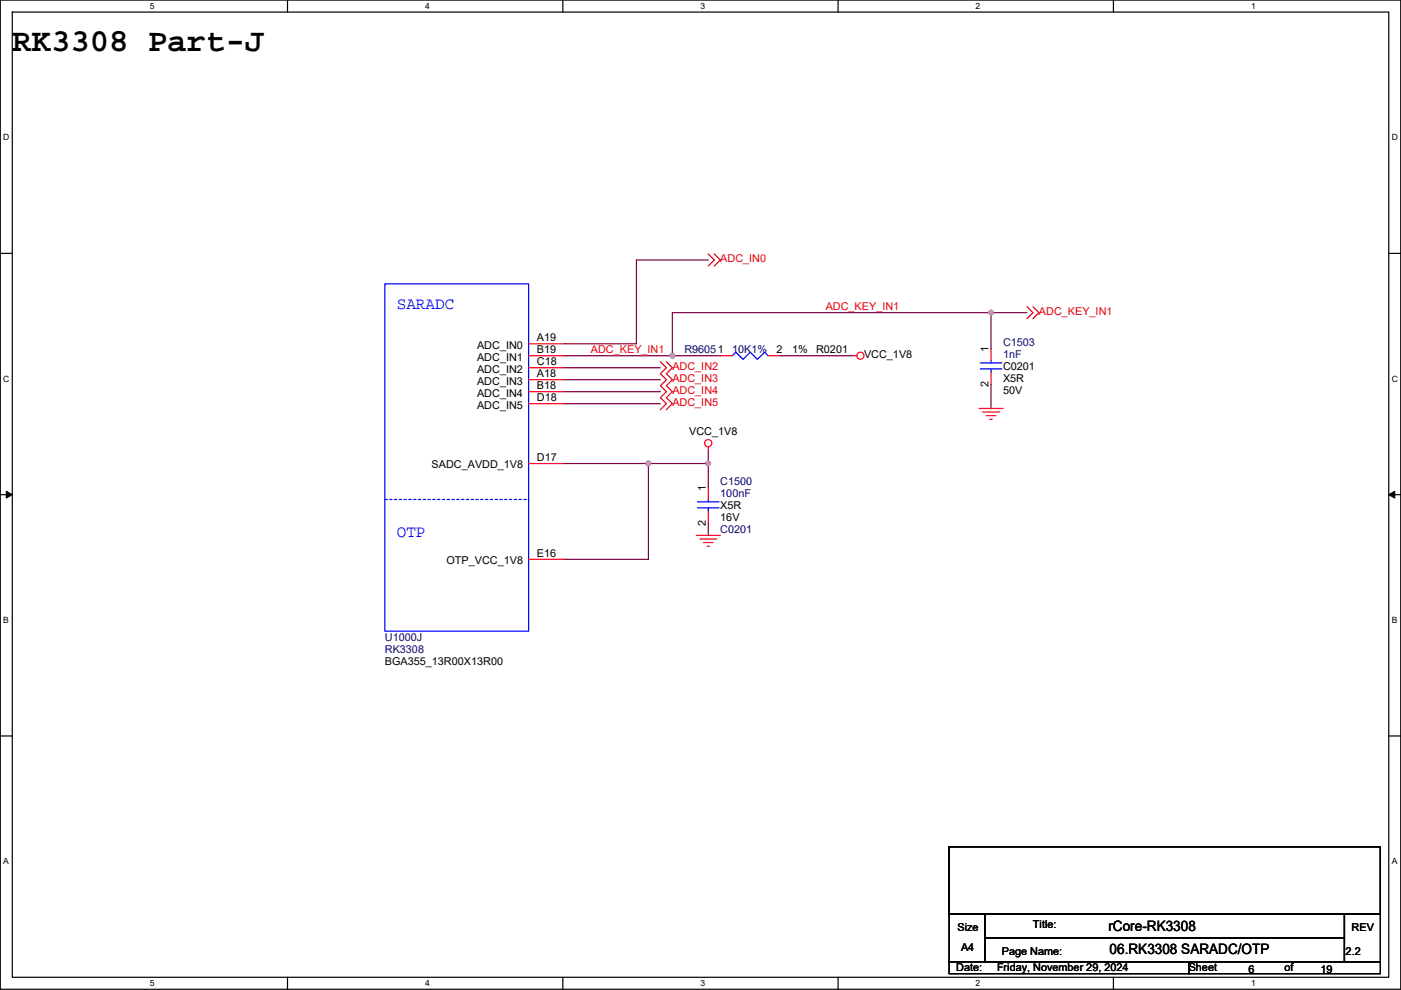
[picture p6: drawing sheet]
<svg xmlns="http://www.w3.org/2000/svg" width="297mm" height="210mm" viewBox="0 0 297 210" stroke-linecap="round" stroke-linejoin="round" font-family="sans-serif">
<path d="M.1 0h296.9v209.8h-296.9zM2.6 2.6h291.8v204.7h-291.8z" fill="none" stroke="#000" stroke-width=".25"/>
<g fill="#fff">
<path d="M31.8 .3h1v2h-1z"/>
<path d="M31.8 207.5h1v2.1h-1z"/>
</g>
<path d="M61 0v2.6M61 207.3v2.5" fill="none" stroke="#000" stroke-width=".25"/>
<g fill="#fff">
<path d="M90.1 .3h1v2h-1z"/>
<path d="M90.1 207.5h1v2.1h-1z"/>
</g>
<path d="M119.3 0v2.6M119.3 207.3v2.5" fill="none" stroke="#000" stroke-width=".25"/>
<g fill="#fff">
<path d="M148.5 .3h1v2h-1z"/>
<path d="M148.5 207.5h1v2.1h-1z"/>
</g>
<path d="M177.7 0v2.6M177.7 207.3v2.5" fill="none" stroke="#000" stroke-width=".25"/>
<g fill="#fff">
<path d="M206.9 .3h1v2h-1z"/>
<path d="M206.9 207.5h1v2.1h-1z"/>
</g>
<path d="M236.1 0v2.6M236.1 207.3v2.5" fill="none" stroke="#000" stroke-width=".25"/>
<g fill="#fff">
<path d="M265.2 .3h1v2h-1z"/>
<path d="M265.2 207.5h1v2.1h-1z"/>
<path d="M.7 28.2h1.3v2h-1.3z"/>
<path d="M295.1 28.2h1.3v2h-1.3z"/>
<path d="M.7 79.3h1.3v2.1h-1.3z"/>
<path d="M295.1 79.3h1.3v2.1h-1.3z"/>
</g>
<path d="M.1 53.7h2.5M294.4 53.7h2.6" fill="none" stroke="#000" stroke-width=".25"/>
<g fill="#fff">
<path d="M.7 130.5h1.2v2h-1.2z"/>
<path d="M295.1 130.5h1.2v2h-1.2z"/>
</g>
<path d="M.1 104.9h2.5M294.4 104.9h2.6" fill="none" stroke="#000" stroke-width=".25"/>
<path d="M1.3 104.2l1.3 .7-1.3 .7zM294.4 104.9l1.3-.7v1.4z" fill="#000" stroke="#000" stroke-width=".21"/>
<g fill="#fff">
<path d="M.7 181.7h1.2v2h-1.2z"/>
<path d="M295.1 181.7h1.2v2h-1.2z"/>
</g>
<path d="M.1 156.1h2.5M294.4 156.1h2.6M201.2 179.6h91.5v14.2h-91.5zM201.2 193.8h7.6v10.2h-7.6zM208.8 193.8h76.2v5.1h-76.2zM208.8 198.9h76.2v5.1h-76.2zM285 193.8h7.7v10.2h-7.7zM201.2 204h50.8v2.5h-50.8zM252 204h40.7v2.5h-40.7z" fill="none" stroke="#000" stroke-width=".25"/>
<g fill="none" stroke="#f00" stroke-width=".25">
<path d="M112.1 72.9h7.6M112.1 75.5h7.6M112.1 78h7.6M152.7 75.5h2.6M162.9 75.5h2.5M180.7 75.5h1M210.1 73.9v2.6M210.1 79v2.6M112.1 80.5h7.6M112.1 83.1h7.6M112.1 85.6h7.6M112.1 98.3h7.6"/>
<path d="M150.2 94.8v1M207.6 86.6h5.1M208.3 87.4h3.6M209.1 88.2h2M209.9 88.9h.5M112.1 118.6h7.6M147.6 113.6h5.1M148.4 114.3h3.6M149.2 115.1h2M149.9 115.8h.5M150.2 103.4v2.5M150.2 108.5v2.5"/>
<circle cx="182.4" cy="75.4" r=".76"/>
<circle cx="150.2" cy="94" r=".76"/>
</g>
<path d="M150.2 53.9l1.2 1.2-1.2 1.3M151.4 53.9l1.3 1.2-1.3 1.3M140 76.7l1.3 1.3-1.3 1.3 1.3 1.2-1.3 1.3 1.3 1.3-1.3 1.2 1.3 1.3-1.3 1.3M141.3 76.7l1.3 1.3-1.3 1.3 1.3 1.2-1.3 1.3 1.3 1.3-1.3 1.2 1.3 1.3-1.3 1.3M217.7 65l1.3 1.3-1.3 1.3M219 65l1.3 1.3-1.3 1.3" fill="none" stroke="#d50000" stroke-width=".25"/>
<path d="M81.6 60.2h30.5v73.7h-30.5zM155.3 75.5l.7-.8 1.5 1.5 1.6-1.5 1.5 1.5 1.5-1.5 .8 .8M207.8 78.3h4.6M207.8 77h4.6M210.1 76.5v.5M210.1 78.3v.7M147.9 107.7h4.6M147.9 106.4h4.6M150.2 105.9v.5M150.2 107.7v.8" fill="none" stroke="#00f" stroke-width=".25"/>
<path d="M81.6 105.9h30.5M112.1 105.9h.1" fill="none" stroke="#00f" stroke-width=".25" stroke-dasharray=".5 .5"/>
<g fill="none" stroke="#800040" stroke-width=".25">
<path d="M150.2 55.1h-15.3v17.8h-15.2M119.7 75.5h22.9M119.7 78h20.3M142.6 75.5h10.1M165.4 75.5h15.3M210.1 73.9v-7.6h-67.5v9.2M210.1 66.3h7.6M119.7 98.3h17.8M119.7 80.5h20.3M119.7 83.1h20.3M119.7 85.6h20.3M137.5 98.3v20.3h-17.8"/>
<path d="M137.5 98.3h12.7M150.2 95.8v2.5M150.2 98.3v5.1M210.1 81.6v5M150.2 111v2.6"/>
</g>
<g fill="#f0f" stroke="#f0f" stroke-width=".25">
<circle cx="150.2" cy="98.3" r=".5"/>
<circle cx="137.5" cy="98.3" r=".5"/>
<circle cx="210.1" cy="66.3" r=".5"/>
<circle cx="142.5" cy="75.4" r=".5"/>
</g>
<text font-size="6.9" x="2.6" y="10.8">RK3308 Part-J</text>
<g font-size="3.6" fill="#00f">
<text x="84.1" y="65.6">SARADC</text>
<text x="84.1" y="113.9">OTP</text>
</g>
<g font-size="3">
<text x="235" y="197.6">rCore-RK3308</text>
<text x="235.3" y="202.4">06.RK3308 SARADC/OTP</text>
</g>
<g font-size="2.3" fill="#d50000">
<text x="152.7" y="55.7">ADC_IN0</text>
<text x="220.3" y="66.8">ADC_KEY_IN1</text>
<text x="142.6" y="78.5">ADC_IN2</text>
<text x="142.6" y="81.1">ADC_IN3</text>
<text x="142.6" y="83.6">ADC_IN4</text>
<text x="142.6" y="86.1">ADC_IN5</text>
</g>
<g font-size="2.3" fill="#f00">
<text x="175.1" y="65.7">ADC_KEY_IN1</text>
<text x="125.3" y="74.8">ADC_KEY_IN1</text>
</g>
<g font-size="2.3">
<text x="101.2" y="74">ADC_IN0</text>
<text x="101.2" y="76.5">ADC_IN1</text>
<text x="113.9" y="72.4">A19</text>
<text x="113.9" y="74.9">B19</text>
<text x="113.9" y="77.5">C18</text>
<text x="164.7" y="74.9">2</text>
<text x="168" y="75">1%</text>
<text x="173" y="75">R0201</text>
<text x="183.2" y="76">VCC_1V8</text>
<text x="209.6" y="74.7" transform="rotate(-90 209.6 74.7)">1</text>
<text x="101.2" y="79">ADC_IN2</text>
<text x="101.2" y="81.6">ADC_IN3</text>
<text x="113.9" y="80">A18</text>
<text x="113.9" y="82.5">B18</text>
<text x="209.6" y="82.1" transform="rotate(-90 209.6 82.1)">2</text>
<text x="212.7" y="78.5">C0201</text>
<text x="212.7" y="81.1">X5R</text>
<text x="212.7" y="83.6">50V</text>
<text x="101.2" y="84.1">ADC_IN4</text>
<text x="101.2" y="86.7">ADC_IN5</text>
<text x="113.9" y="85.1">D18</text>
<text x="146.1" y="92.2">VCC_1V8</text>
<text x="91.5" y="99.4">SADC_AVDD_1V8</text>
<text x="113.9" y="97.8">D17</text>
<text x="149.6" y="104.2" transform="rotate(-90 149.6 104.2)">1</text>
<text x="152.7" y="108">X5R</text>
<text x="149.6" y="111.5" transform="rotate(-90 149.6 111.5)">2</text>
<text x="152.7" y="110.5">16V</text>
<text x="94.7" y="119.7">OTP_VCC_1V8</text>
<text x="113.9" y="118.1">E16</text>
<text x="81.6" y="141">BGA355_13R00X13R00</text>
<text x="203" y="197.4">Size</text>
<text x="219" y="196.9">Title:</text>
<text x="286.6" y="197.4">REV</text>
<text x="203.8" y="201.7">A4</text>
<text x="212.4" y="202.5">Page Name:</text>
<text x="285.3" y="202.5">2.2</text>
<text x="202.8" y="206">Date:</text>
<text x="211.4" y="206">Friday, November 29, 2024</text>
<text x="252" y="206">Sheet</text>
<text x="264.7" y="206.3">6</text>
<text x="272.3" y="206">of</text>
<text x="280" y="206.3">19</text>
</g>
<g font-size="2.3" fill="#000080">
<text x="145.1" y="75">R96051</text>
<text x="155.3" y="75">10K1%</text>
<text x="212.7" y="73.4">C1503</text>
<text x="212.7" y="76">1nF</text>
<text x="152.7" y="102.9">C1500</text>
<text x="152.7" y="105.5">100nF</text>
<text x="152.7" y="113.1">C0201</text>
<text x="81.6" y="135.9">U1000J</text>
<text x="81.6" y="138.5">RK3308</text>
</g>
<g font-size="1.8">
<text x="31.8" y="1.9">5</text>
<text x="90.1" y="1.9">4</text>
<text x="148.5" y="1.9">3</text>
<text x="206.9" y="1.9">2</text>
<text x="265.2" y="1.9">1</text>
<text x=".7" y="29.8">D</text>
<text x="295.1" y="29.8">D</text>
<text x=".7" y="81">C</text>
<text x="295.1" y="81">C</text>
<text x=".7" y="132.1">B</text>
<text x="295.1" y="132.1">B</text>
<text x=".7" y="183.3">A</text>
<text x="295.1" y="183.3">A</text>
<text x="31.8" y="209.2">5</text>
<text x="90.1" y="209.2">4</text>
<text x="148.5" y="209.2">3</text>
<text x="206.9" y="209.2">2</text>
<text x="265.2" y="209.2">1</text>
</g>
</svg>
